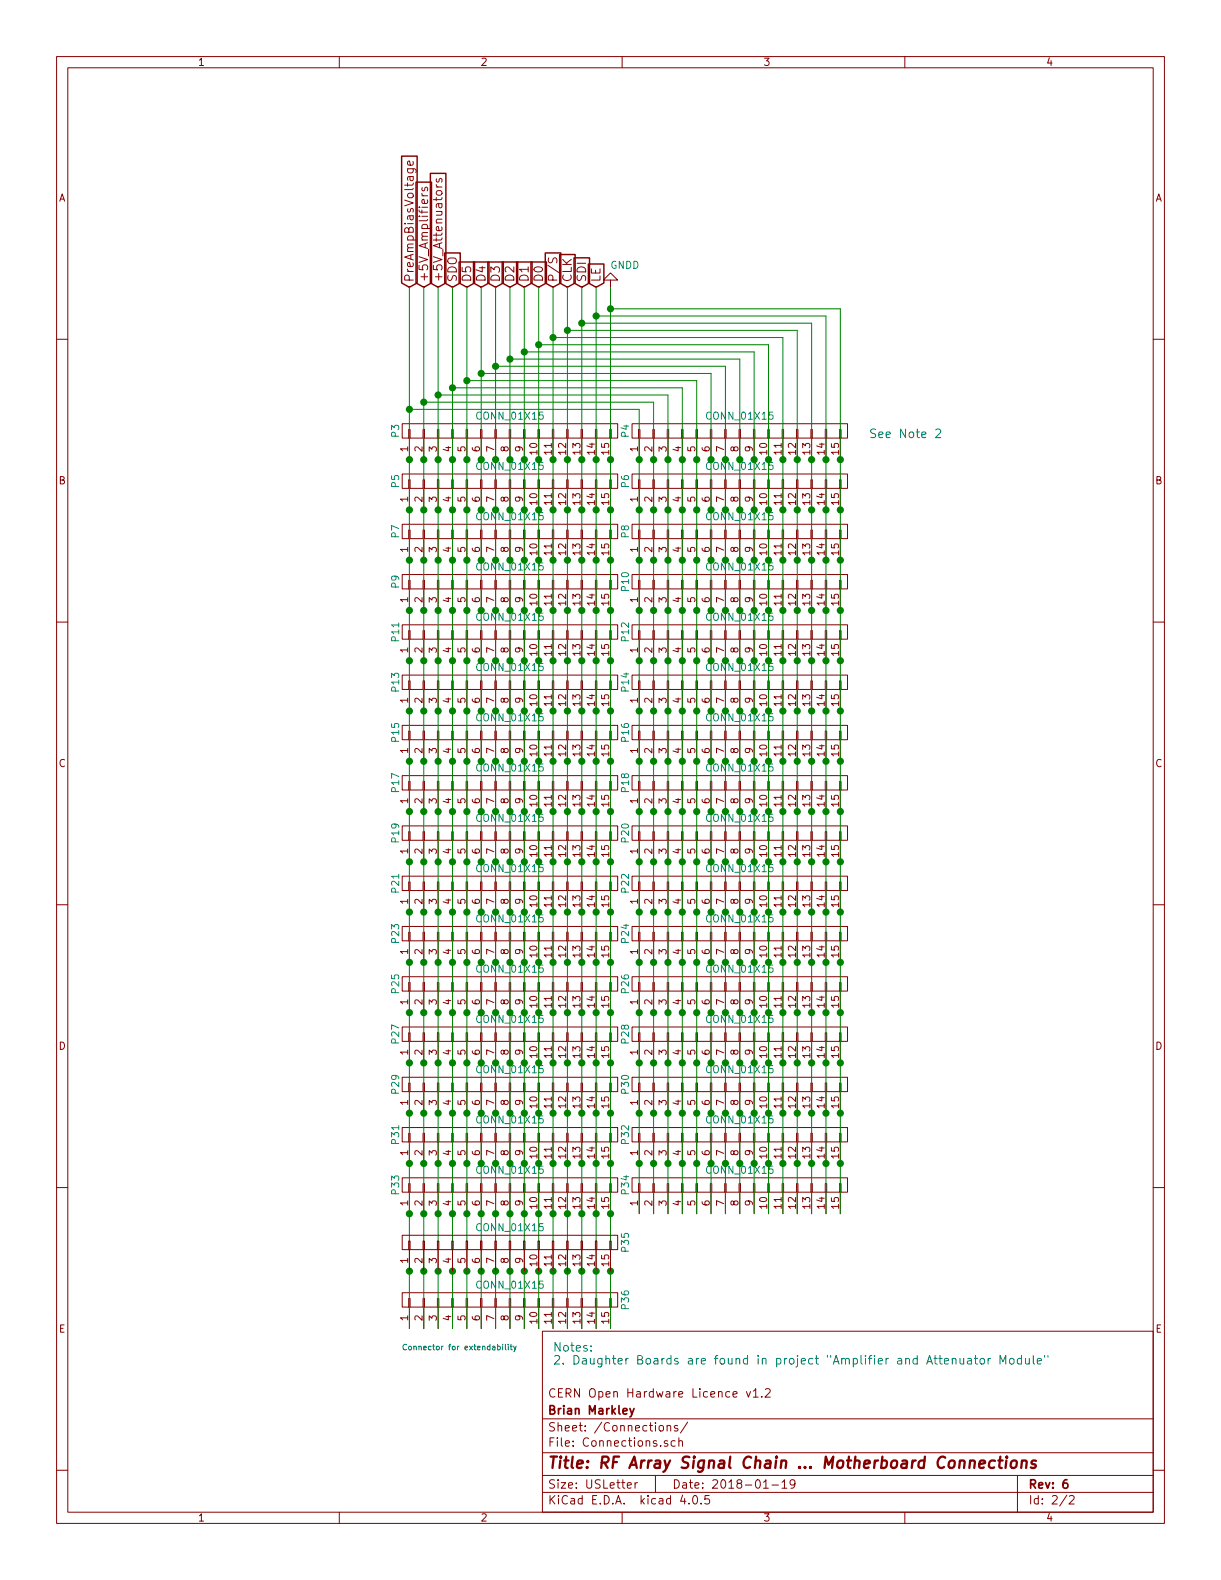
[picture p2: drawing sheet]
EESchema Schematic File Version 2
LIBS:MRI-RF-Amplifier-rescue
LIBS:power
LIBS:device
LIBS:transistors
LIBS:conn
LIBS:linear
LIBS:regul
LIBS:74xx
LIBS:cmos4000
LIBS:adc-dac
LIBS:memory
LIBS:xilinx
LIBS:microcontrollers
LIBS:dsp
LIBS:microchip
LIBS:analog_switches
LIBS:motorola
LIBS:texas
LIBS:intel
LIBS:audio
LIBS:interface
LIBS:digital-audio
LIBS:philips
LIBS:display
LIBS:cypress
LIBS:siliconi
LIBS:opto
LIBS:atmel
LIBS:contrib
LIBS:valves
LIBS:maatcc0005
LIBS:sn74hc590a
LIBS:sn74ahc1g04
LIBS:hfbr-0500etz
LIBS:1x6dip
LIBS:rf3376
LIBS:3008w8sxx56n40x
LIBS:4wwv-08-006
LIBS:sp3002
LIBS:s_110_a1000g
LIBS:xemrd100m
LIBS:sky12347-362lf
LIBS:de15-male
LIBS:5749768_DSUB_15
LIBS:21wa4_pcm99a10
LIBS:fm36w4
LIBS:3x5header
LIBS:MRI-RF-Amplifier-cache
EELAYER 25 0
EELAYER END
$Descr USLetter 8500 11000 portrait
encoding utf-8
Sheet 2 2
Title "RF Array Signal Chain ... Motherboard Connections"
Date "2018-01-19"
Rev "6"
Comp "Brian Markley"
Comment1 "CERN Open Hardware Licence v1.2"
Comment2 ""
Comment3 ""
Comment4 ""
$EndDescr
Text GLabel 2950 2000 1    60   Input ~ 0
+5V_Amplifiers
Text GLabel 3050 2000 1    60   Input ~ 0
+5V_Attenuators
Text GLabel 3850 2000 1    60   Input ~ 0
P/S
Text GLabel 3950 2000 1    60   Input ~ 0
CLK
Text GLabel 4050 2000 1    60   Input ~ 0
SDI
Text GLabel 4150 2000 1    60   Input ~ 0
LE
Text GLabel 3150 2000 1    60   Input ~ 0
SDO
Text GLabel 3750 2000 1    60   Input ~ 0
D0
Text GLabel 3650 2000 1    60   Input ~ 0
D1
Text GLabel 3550 2000 1    60   Input ~ 0
D2
Text GLabel 3450 2000 1    60   Input ~ 0
D3
Text GLabel 3350 2000 1    60   Input ~ 0
D4
Text GLabel 3250 2000 1    60   Input ~ 0
D5
$Comp
L GNDD #PWR016
U 1 1
P 4250 2000
F 0 "#PWR016" H 4250 1750 50  0001 C CNN
F 1 "GNDD" H 4350 1850 50  0000 C CNN
F 2 "" H 4250 2000 50  0000 C CNN
F 3 "" H 4250 2000 50  0000 C CNN
	1    4250 2000
	1    0    0    1   
$EndComp
$Comp
L CONN_01X15 P31
U 1 1
P 3550 7900
F 0 "P31" H 3550 8700 50  0000 C CNN
F 1 "CONN_01X15" V 3650 7900 50  0000 C CNN
F 2 "Pin_Headers:Pin_Header_Straight_1x15_Pitch2.54mm" H 3550 7900 50  0001 C CNN
F 3 "" H 3550 7900 50  0000 C CNN
	1    3550 7900
	0    -1   -1   0   
$EndComp
$Comp
L CONN_01X15 P29
U 1 1
P 3550 7550
F 0 "P29" H 3550 8350 50  0000 C CNN
F 1 "CONN_01X15" V 3650 7550 50  0000 C CNN
F 2 "Pin_Headers:Pin_Header_Straight_1x15_Pitch2.54mm" H 3550 7550 50  0001 C CNN
F 3 "" H 3550 7550 50  0000 C CNN
	1    3550 7550
	0    -1   -1   0   
$EndComp
$Comp
L CONN_01X15 P27
U 1 1
P 3550 7200
F 0 "P27" H 3550 8000 50  0000 C CNN
F 1 "CONN_01X15" V 3650 7200 50  0000 C CNN
F 2 "Pin_Headers:Pin_Header_Straight_1x15_Pitch2.54mm" H 3550 7200 50  0001 C CNN
F 3 "" H 3550 7200 50  0000 C CNN
	1    3550 7200
	0    -1   -1   0   
$EndComp
$Comp
L CONN_01X15 P25
U 1 1
P 3550 6850
F 0 "P25" H 3550 7650 50  0000 C CNN
F 1 "CONN_01X15" V 3650 6850 50  0000 C CNN
F 2 "Pin_Headers:Pin_Header_Straight_1x15_Pitch2.54mm" H 3550 6850 50  0001 C CNN
F 3 "" H 3550 6850 50  0000 C CNN
	1    3550 6850
	0    -1   -1   0   
$EndComp
$Comp
L CONN_01X15 P23
U 1 1
P 3550 6500
F 0 "P23" H 3550 7300 50  0000 C CNN
F 1 "CONN_01X15" V 3650 6500 50  0000 C CNN
F 2 "Pin_Headers:Pin_Header_Straight_1x15_Pitch2.54mm" H 3550 6500 50  0001 C CNN
F 3 "" H 3550 6500 50  0000 C CNN
	1    3550 6500
	0    -1   -1   0   
$EndComp
$Comp
L CONN_01X15 P21
U 1 1
P 3550 6150
F 0 "P21" H 3550 6950 50  0000 C CNN
F 1 "CONN_01X15" V 3650 6150 50  0000 C CNN
F 2 "Pin_Headers:Pin_Header_Straight_1x15_Pitch2.54mm" H 3550 6150 50  0001 C CNN
F 3 "" H 3550 6150 50  0000 C CNN
	1    3550 6150
	0    -1   -1   0   
$EndComp
$Comp
L CONN_01X15 P19
U 1 1
P 3550 5800
F 0 "P19" H 3550 6600 50  0000 C CNN
F 1 "CONN_01X15" V 3650 5800 50  0000 C CNN
F 2 "Pin_Headers:Pin_Header_Straight_1x15_Pitch2.54mm" H 3550 5800 50  0001 C CNN
F 3 "" H 3550 5800 50  0000 C CNN
	1    3550 5800
	0    -1   -1   0   
$EndComp
$Comp
L CONN_01X15 P17
U 1 1
P 3550 5450
F 0 "P17" H 3550 6250 50  0000 C CNN
F 1 "CONN_01X15" V 3650 5450 50  0000 C CNN
F 2 "Pin_Headers:Pin_Header_Straight_1x15_Pitch2.54mm" H 3550 5450 50  0001 C CNN
F 3 "" H 3550 5450 50  0000 C CNN
	1    3550 5450
	0    -1   -1   0   
$EndComp
$Comp
L CONN_01X15 P15
U 1 1
P 3550 5100
F 0 "P15" H 3550 5900 50  0000 C CNN
F 1 "CONN_01X15" V 3650 5100 50  0000 C CNN
F 2 "Pin_Headers:Pin_Header_Straight_1x15_Pitch2.54mm" H 3550 5100 50  0001 C CNN
F 3 "" H 3550 5100 50  0000 C CNN
	1    3550 5100
	0    -1   -1   0   
$EndComp
$Comp
L CONN_01X15 P13
U 1 1
P 3550 4750
F 0 "P13" H 3550 5550 50  0000 C CNN
F 1 "CONN_01X15" V 3650 4750 50  0000 C CNN
F 2 "Pin_Headers:Pin_Header_Straight_1x15_Pitch2.54mm" H 3550 4750 50  0001 C CNN
F 3 "" H 3550 4750 50  0000 C CNN
	1    3550 4750
	0    -1   -1   0   
$EndComp
$Comp
L CONN_01X15 P11
U 1 1
P 3550 4400
F 0 "P11" H 3550 5200 50  0000 C CNN
F 1 "CONN_01X15" V 3650 4400 50  0000 C CNN
F 2 "Pin_Headers:Pin_Header_Straight_1x15_Pitch2.54mm" H 3550 4400 50  0001 C CNN
F 3 "" H 3550 4400 50  0000 C CNN
	1    3550 4400
	0    -1   -1   0   
$EndComp
$Comp
L CONN_01X15 P9
U 1 1
P 3550 4050
F 0 "P9" H 3550 4850 50  0000 C CNN
F 1 "CONN_01X15" V 3650 4050 50  0000 C CNN
F 2 "Pin_Headers:Pin_Header_Straight_1x15_Pitch2.54mm" H 3550 4050 50  0001 C CNN
F 3 "" H 3550 4050 50  0000 C CNN
	1    3550 4050
	0    -1   -1   0   
$EndComp
$Comp
L CONN_01X15 P7
U 1 1
P 3550 3700
F 0 "P7" H 3550 4500 50  0000 C CNN
F 1 "CONN_01X15" V 3650 3700 50  0000 C CNN
F 2 "Pin_Headers:Pin_Header_Straight_1x15_Pitch2.54mm" H 3550 3700 50  0001 C CNN
F 3 "" H 3550 3700 50  0000 C CNN
	1    3550 3700
	0    -1   -1   0   
$EndComp
$Comp
L CONN_01X15 P5
U 1 1
P 3550 3350
F 0 "P5" H 3550 4150 50  0000 C CNN
F 1 "CONN_01X15" V 3650 3350 50  0000 C CNN
F 2 "Pin_Headers:Pin_Header_Straight_1x15_Pitch2.54mm" H 3550 3350 50  0001 C CNN
F 3 "" H 3550 3350 50  0000 C CNN
	1    3550 3350
	0    -1   -1   0   
$EndComp
$Comp
L CONN_01X15 P3
U 1 1
P 3550 3000
F 0 "P3" H 3550 3800 50  0000 C CNN
F 1 "CONN_01X15" V 3650 3000 50  0000 C CNN
F 2 "Pin_Headers:Pin_Header_Straight_1x15_Pitch2.54mm" H 3550 3000 50  0001 C CNN
F 3 "" H 3550 3000 50  0000 C CNN
	1    3550 3000
	0    -1   -1   0   
$EndComp
$Comp
L CONN_01X15 P32
U 1 1
P 5150 7900
F 0 "P32" H 5150 8700 50  0000 C CNN
F 1 "CONN_01X15" V 5250 7900 50  0000 C CNN
F 2 "Pin_Headers:Pin_Header_Straight_1x15_Pitch2.54mm" H 5150 7900 50  0001 C CNN
F 3 "" H 5150 7900 50  0000 C CNN
	1    5150 7900
	0    -1   -1   0   
$EndComp
$Comp
L CONN_01X15 P30
U 1 1
P 5150 7550
F 0 "P30" H 5150 8350 50  0000 C CNN
F 1 "CONN_01X15" V 5250 7550 50  0000 C CNN
F 2 "Pin_Headers:Pin_Header_Straight_1x15_Pitch2.54mm" H 5150 7550 50  0001 C CNN
F 3 "" H 5150 7550 50  0000 C CNN
	1    5150 7550
	0    -1   -1   0   
$EndComp
$Comp
L CONN_01X15 P28
U 1 1
P 5150 7200
F 0 "P28" H 5150 8000 50  0000 C CNN
F 1 "CONN_01X15" V 5250 7200 50  0000 C CNN
F 2 "Pin_Headers:Pin_Header_Straight_1x15_Pitch2.54mm" H 5150 7200 50  0001 C CNN
F 3 "" H 5150 7200 50  0000 C CNN
	1    5150 7200
	0    -1   -1   0   
$EndComp
$Comp
L CONN_01X15 P26
U 1 1
P 5150 6850
F 0 "P26" H 5150 7650 50  0000 C CNN
F 1 "CONN_01X15" V 5250 6850 50  0000 C CNN
F 2 "Pin_Headers:Pin_Header_Straight_1x15_Pitch2.54mm" H 5150 6850 50  0001 C CNN
F 3 "" H 5150 6850 50  0000 C CNN
	1    5150 6850
	0    -1   -1   0   
$EndComp
$Comp
L CONN_01X15 P24
U 1 1
P 5150 6500
F 0 "P24" H 5150 7300 50  0000 C CNN
F 1 "CONN_01X15" V 5250 6500 50  0000 C CNN
F 2 "Pin_Headers:Pin_Header_Straight_1x15_Pitch2.54mm" H 5150 6500 50  0001 C CNN
F 3 "" H 5150 6500 50  0000 C CNN
	1    5150 6500
	0    -1   -1   0   
$EndComp
$Comp
L CONN_01X15 P22
U 1 1
P 5150 6150
F 0 "P22" H 5150 6950 50  0000 C CNN
F 1 "CONN_01X15" V 5250 6150 50  0000 C CNN
F 2 "Pin_Headers:Pin_Header_Straight_1x15_Pitch2.54mm" H 5150 6150 50  0001 C CNN
F 3 "" H 5150 6150 50  0000 C CNN
	1    5150 6150
	0    -1   -1   0   
$EndComp
$Comp
L CONN_01X15 P20
U 1 1
P 5150 5800
F 0 "P20" H 5150 6600 50  0000 C CNN
F 1 "CONN_01X15" V 5250 5800 50  0000 C CNN
F 2 "Pin_Headers:Pin_Header_Straight_1x15_Pitch2.54mm" H 5150 5800 50  0001 C CNN
F 3 "" H 5150 5800 50  0000 C CNN
	1    5150 5800
	0    -1   -1   0   
$EndComp
$Comp
L CONN_01X15 P18
U 1 1
P 5150 5450
F 0 "P18" H 5150 6250 50  0000 C CNN
F 1 "CONN_01X15" V 5250 5450 50  0000 C CNN
F 2 "Pin_Headers:Pin_Header_Straight_1x15_Pitch2.54mm" H 5150 5450 50  0001 C CNN
F 3 "" H 5150 5450 50  0000 C CNN
	1    5150 5450
	0    -1   -1   0   
$EndComp
$Comp
L CONN_01X15 P16
U 1 1
P 5150 5100
F 0 "P16" H 5150 5900 50  0000 C CNN
F 1 "CONN_01X15" V 5250 5100 50  0000 C CNN
F 2 "Pin_Headers:Pin_Header_Straight_1x15_Pitch2.54mm" H 5150 5100 50  0001 C CNN
F 3 "" H 5150 5100 50  0000 C CNN
	1    5150 5100
	0    -1   -1   0   
$EndComp
$Comp
L CONN_01X15 P14
U 1 1
P 5150 4750
F 0 "P14" H 5150 5550 50  0000 C CNN
F 1 "CONN_01X15" V 5250 4750 50  0000 C CNN
F 2 "Pin_Headers:Pin_Header_Straight_1x15_Pitch2.54mm" H 5150 4750 50  0001 C CNN
F 3 "" H 5150 4750 50  0000 C CNN
	1    5150 4750
	0    -1   -1   0   
$EndComp
$Comp
L CONN_01X15 P12
U 1 1
P 5150 4400
F 0 "P12" H 5150 5200 50  0000 C CNN
F 1 "CONN_01X15" V 5250 4400 50  0000 C CNN
F 2 "Pin_Headers:Pin_Header_Straight_1x15_Pitch2.54mm" H 5150 4400 50  0001 C CNN
F 3 "" H 5150 4400 50  0000 C CNN
	1    5150 4400
	0    -1   -1   0   
$EndComp
$Comp
L CONN_01X15 P10
U 1 1
P 5150 4050
F 0 "P10" H 5150 4850 50  0000 C CNN
F 1 "CONN_01X15" V 5250 4050 50  0000 C CNN
F 2 "Pin_Headers:Pin_Header_Straight_1x15_Pitch2.54mm" H 5150 4050 50  0001 C CNN
F 3 "" H 5150 4050 50  0000 C CNN
	1    5150 4050
	0    -1   -1   0   
$EndComp
$Comp
L CONN_01X15 P8
U 1 1
P 5150 3700
F 0 "P8" H 5150 4500 50  0000 C CNN
F 1 "CONN_01X15" V 5250 3700 50  0000 C CNN
F 2 "Pin_Headers:Pin_Header_Straight_1x15_Pitch2.54mm" H 5150 3700 50  0001 C CNN
F 3 "" H 5150 3700 50  0000 C CNN
	1    5150 3700
	0    -1   -1   0   
$EndComp
$Comp
L CONN_01X15 P6
U 1 1
P 5150 3350
F 0 "P6" H 5150 4150 50  0000 C CNN
F 1 "CONN_01X15" V 5250 3350 50  0000 C CNN
F 2 "Pin_Headers:Pin_Header_Straight_1x15_Pitch2.54mm" H 5150 3350 50  0001 C CNN
F 3 "" H 5150 3350 50  0000 C CNN
	1    5150 3350
	0    -1   -1   0   
$EndComp
$Comp
L CONN_01X15 P4
U 1 1
P 5150 3000
F 0 "P4" H 5150 3800 50  0000 C CNN
F 1 "CONN_01X15" V 5250 3000 50  0000 C CNN
F 2 "Pin_Headers:Pin_Header_Straight_1x15_Pitch2.54mm" H 5150 3000 50  0001 C CNN
F 3 "" H 5150 3000 50  0000 C CNN
	1    5150 3000
	0    -1   -1   0   
$EndComp
Text GLabel 2850 2000 1    60   Input ~ 0
PreAmpBiasVoltage
$Comp
L CONN_01X15 P36
U 1 1
P 3550 9050
F 0 "P36" H 3550 8250 50  0000 C CNN
F 1 "CONN_01X15" V 3650 9050 50  0000 C CNN
F 2 "User:Molex_kk4455_Edge_01x15" H 3550 9050 50  0001 C CNN
F 3 "" H 3550 9050 50  0000 C CNN
	1    3550 9050
	0    -1   -1   0   
$EndComp
Text Notes 3600 9400 2    39   ~ 0
Connector for extendability
$Comp
L CONN_01X15 P33
U 1 1
P 3550 8250
F 0 "P33" H 3550 9050 50  0000 C CNN
F 1 "CONN_01X15" V 3650 8250 50  0000 C CNN
F 2 "Pin_Headers:Pin_Header_Straight_1x15_Pitch2.54mm" H 3550 8250 50  0001 C CNN
F 3 "" H 3550 8250 50  0000 C CNN
	1    3550 8250
	0    -1   -1   0   
$EndComp
$Comp
L CONN_01X15 P34
U 1 1
P 5150 8250
F 0 "P34" H 5150 9050 50  0000 C CNN
F 1 "CONN_01X15" V 5250 8250 50  0000 C CNN
F 2 "Pin_Headers:Pin_Header_Straight_1x15_Pitch2.54mm" H 5150 8250 50  0001 C CNN
F 3 "" H 5150 8250 50  0000 C CNN
	1    5150 8250
	0    -1   -1   0   
$EndComp
Wire Wire Line
	3150 2000 3150 9250
Wire Wire Line
	3250 2000 3250 9250
Wire Wire Line
	3350 2000 3350 9250
Wire Wire Line
	3450 2000 3450 9250
Wire Wire Line
	3550 2000 3550 9250
Wire Wire Line
	3650 2000 3650 9250
Wire Wire Line
	3750 2000 3750 9250
Wire Wire Line
	3850 2000 3850 9250
Wire Wire Line
	3950 2000 3950 9250
Wire Wire Line
	4050 2000 4050 9250
Wire Wire Line
	4150 2000 4150 9250
Wire Wire Line
	4250 2000 4250 9250
Connection ~ 2850 3550
Connection ~ 2950 3550
Connection ~ 3050 3550
Connection ~ 3150 3550
Connection ~ 3250 3550
Connection ~ 3350 3550
Connection ~ 3450 3550
Connection ~ 3550 3550
Connection ~ 3650 3550
Connection ~ 3750 3550
Connection ~ 3850 3550
Connection ~ 3950 3550
Connection ~ 4050 3550
Connection ~ 4150 3550
Connection ~ 4250 3550
Connection ~ 2850 3900
Connection ~ 2950 3900
Connection ~ 3050 3900
Connection ~ 3150 3900
Connection ~ 3250 3900
Connection ~ 3350 3900
Connection ~ 3450 3900
Connection ~ 3550 3900
Connection ~ 3650 3900
Connection ~ 3750 3900
Connection ~ 3850 3900
Connection ~ 3950 3900
Connection ~ 4050 3900
Connection ~ 4150 3900
Connection ~ 4250 3900
Connection ~ 2850 8100
Connection ~ 2950 8100
Connection ~ 3050 8100
Connection ~ 3150 8100
Connection ~ 3250 8100
Connection ~ 3350 8100
Connection ~ 3450 8100
Connection ~ 3550 8100
Connection ~ 3650 8100
Connection ~ 3750 8100
Connection ~ 3850 8100
Connection ~ 3950 8100
Connection ~ 4050 8100
Connection ~ 4150 8100
Connection ~ 4250 8100
Connection ~ 2850 4250
Connection ~ 2950 4250
Connection ~ 3050 4250
Connection ~ 3150 4250
Connection ~ 3250 4250
Connection ~ 3350 4250
Connection ~ 3450 4250
Connection ~ 3550 4250
Connection ~ 3650 4250
Connection ~ 3750 4250
Connection ~ 3850 4250
Connection ~ 3950 4250
Connection ~ 4050 4250
Connection ~ 4150 4250
Connection ~ 4250 4250
Connection ~ 2850 4600
Connection ~ 2950 4600
Connection ~ 3050 4600
Connection ~ 3150 4600
Connection ~ 3250 4600
Connection ~ 3350 4600
Connection ~ 3450 4600
Connection ~ 3550 4600
Connection ~ 3650 4600
Connection ~ 3750 4600
Connection ~ 3850 4600
Connection ~ 3950 4600
Connection ~ 4050 4600
Connection ~ 4150 4600
Connection ~ 4250 4600
Connection ~ 2850 4950
Connection ~ 2950 4950
Connection ~ 3050 4950
Connection ~ 3150 4950
Connection ~ 3250 4950
Connection ~ 3350 4950
Connection ~ 3450 4950
Connection ~ 3550 4950
Connection ~ 3650 4950
Connection ~ 3750 4950
Connection ~ 3850 4950
Connection ~ 3950 4950
Connection ~ 4050 4950
Connection ~ 4150 4950
Connection ~ 4250 4950
Connection ~ 2850 5300
Connection ~ 2950 5300
Connection ~ 3050 5300
Connection ~ 3150 5300
Connection ~ 3250 5300
Connection ~ 3350 5300
Connection ~ 3450 5300
Connection ~ 3550 5300
Connection ~ 3650 5300
Connection ~ 3750 5300
Connection ~ 3850 5300
Connection ~ 3950 5300
Connection ~ 4050 5300
Connection ~ 4150 5300
Connection ~ 4250 5300
Connection ~ 2850 5650
Connection ~ 2950 5650
Connection ~ 3050 5650
Connection ~ 3150 5650
Connection ~ 3250 5650
Connection ~ 3350 5650
Connection ~ 3450 5650
Connection ~ 3550 5650
Connection ~ 3650 5650
Connection ~ 3750 5650
Connection ~ 3850 5650
Connection ~ 3950 5650
Connection ~ 4050 5650
Connection ~ 4150 5650
Connection ~ 4250 5650
Connection ~ 2850 6000
Connection ~ 2950 6000
Connection ~ 3050 6000
Connection ~ 3150 6000
Connection ~ 3250 6000
Connection ~ 3350 6000
Connection ~ 3450 6000
Connection ~ 3550 6000
Connection ~ 3650 6000
Connection ~ 3750 6000
Connection ~ 3850 6000
Connection ~ 3950 6000
Connection ~ 4050 6000
Connection ~ 4150 6000
Connection ~ 4250 6000
Connection ~ 2850 6350
Connection ~ 2950 6350
Connection ~ 3050 6350
Connection ~ 3150 6350
Connection ~ 3250 6350
Connection ~ 3350 6350
Connection ~ 3450 6350
Connection ~ 3550 6350
Connection ~ 3650 6350
Connection ~ 3750 6350
Connection ~ 3850 6350
Connection ~ 3950 6350
Connection ~ 4050 6350
Connection ~ 4150 6350
Connection ~ 4250 6350
Connection ~ 2850 6700
Connection ~ 2950 6700
Connection ~ 3050 6700
Connection ~ 3150 6700
Connection ~ 3250 6700
Connection ~ 3350 6700
Connection ~ 3450 6700
Connection ~ 3550 6700
Connection ~ 3650 6700
Connection ~ 3750 6700
Connection ~ 3850 6700
Connection ~ 3950 6700
Connection ~ 4050 6700
Connection ~ 4150 6700
Connection ~ 4250 6700
Connection ~ 2850 7050
Connection ~ 2950 7050
Connection ~ 3050 7050
Connection ~ 3150 7050
Connection ~ 3250 7050
Connection ~ 3350 7050
Connection ~ 3450 7050
Connection ~ 3550 7050
Connection ~ 3650 7050
Connection ~ 3750 7050
Connection ~ 3850 7050
Connection ~ 3950 7050
Connection ~ 4050 7050
Connection ~ 4150 7050
Connection ~ 4250 7050
Connection ~ 2850 7400
Connection ~ 2950 7400
Connection ~ 3050 7400
Connection ~ 3150 7400
Connection ~ 3250 7400
Connection ~ 3350 7400
Connection ~ 3450 7400
Connection ~ 3550 7400
Connection ~ 3650 7400
Connection ~ 3750 7400
Connection ~ 3850 7400
Connection ~ 3950 7400
Connection ~ 4050 7400
Connection ~ 4150 7400
Connection ~ 4250 7400
Connection ~ 4250 8450
Connection ~ 4150 8450
Connection ~ 4050 8450
Connection ~ 3950 8450
Connection ~ 3850 8450
Connection ~ 3750 8450
Connection ~ 3650 8450
Connection ~ 3550 8450
Connection ~ 3450 8450
Connection ~ 3350 8450
Connection ~ 3250 8450
Connection ~ 3150 8450
Connection ~ 3050 8450
Connection ~ 2950 8450
Connection ~ 2850 8450
Wire Wire Line
	5850 2150 5850 8450
Connection ~ 4450 3550
Connection ~ 4550 3550
Connection ~ 4650 3550
Connection ~ 4750 3550
Connection ~ 4850 3550
Connection ~ 4950 3550
Connection ~ 5050 3550
Connection ~ 5150 3550
Connection ~ 5250 3550
Connection ~ 5350 3550
Connection ~ 5450 3550
Connection ~ 5550 3550
Connection ~ 5650 3550
Connection ~ 5750 3550
Connection ~ 5850 3550
Connection ~ 4450 3900
Connection ~ 4550 3900
Connection ~ 4650 3900
Connection ~ 4750 3900
Connection ~ 4850 3900
Connection ~ 4950 3900
Connection ~ 5050 3900
Connection ~ 5150 3900
Connection ~ 5250 3900
Connection ~ 5350 3900
Connection ~ 5450 3900
Connection ~ 5550 3900
Connection ~ 5650 3900
Connection ~ 5750 3900
Connection ~ 5850 3900
Connection ~ 4550 8100
Connection ~ 4650 8100
Connection ~ 4750 8100
Connection ~ 4850 8100
Connection ~ 4950 8100
Connection ~ 5050 8100
Connection ~ 5150 8100
Connection ~ 5250 8100
Connection ~ 5350 8100
Connection ~ 5450 8100
Connection ~ 5550 8100
Connection ~ 5650 8100
Connection ~ 5750 8100
Connection ~ 5850 8100
Connection ~ 4450 4250
Connection ~ 4550 4250
Connection ~ 4650 4250
Connection ~ 4750 4250
Connection ~ 4850 4250
Connection ~ 4950 4250
Connection ~ 5050 4250
Connection ~ 5150 4250
Connection ~ 5250 4250
Connection ~ 5350 4250
Connection ~ 5450 4250
Connection ~ 5550 4250
Connection ~ 5650 4250
Connection ~ 5750 4250
Connection ~ 5850 4250
Connection ~ 4450 4600
Connection ~ 4550 4600
Connection ~ 4650 4600
Connection ~ 4750 4600
Connection ~ 4850 4600
Connection ~ 4950 4600
Connection ~ 5050 4600
Connection ~ 5150 4600
Connection ~ 5250 4600
Connection ~ 5350 4600
Connection ~ 5450 4600
Connection ~ 5550 4600
Connection ~ 5650 4600
Connection ~ 5750 4600
Connection ~ 5850 4600
Connection ~ 4450 4950
Connection ~ 4550 4950
Connection ~ 4650 4950
Connection ~ 4750 4950
Connection ~ 4850 4950
Connection ~ 4950 4950
Connection ~ 5050 4950
Connection ~ 5150 4950
Connection ~ 5250 4950
Connection ~ 5350 4950
Connection ~ 5450 4950
Connection ~ 5550 4950
Connection ~ 5650 4950
Connection ~ 5750 4950
Connection ~ 5850 4950
Connection ~ 4450 5300
Connection ~ 4550 5300
Connection ~ 4650 5300
Connection ~ 4750 5300
Connection ~ 4850 5300
Connection ~ 4950 5300
Connection ~ 5050 5300
Connection ~ 5150 5300
Connection ~ 5250 5300
Connection ~ 5350 5300
Connection ~ 5450 5300
Connection ~ 5550 5300
Connection ~ 5650 5300
Connection ~ 5750 5300
Connection ~ 5850 5300
Connection ~ 4450 5650
Connection ~ 4550 5650
Connection ~ 4650 5650
Connection ~ 4750 5650
Connection ~ 4850 5650
Connection ~ 4950 5650
Connection ~ 5050 5650
Connection ~ 5150 5650
Connection ~ 5250 5650
Connection ~ 5350 5650
Connection ~ 5450 5650
Connection ~ 5550 5650
Connection ~ 5650 5650
Connection ~ 5750 5650
Connection ~ 5850 5650
Connection ~ 4450 6000
Connection ~ 4550 6000
Connection ~ 4650 6000
Connection ~ 4750 6000
Connection ~ 4850 6000
Connection ~ 4950 6000
Connection ~ 5050 6000
Connection ~ 5150 6000
Connection ~ 5250 6000
Connection ~ 5350 6000
Connection ~ 5450 6000
Connection ~ 5550 6000
Connection ~ 5650 6000
Connection ~ 5750 6000
Connection ~ 5850 6000
Connection ~ 4450 6350
Connection ~ 4550 6350
Connection ~ 4650 6350
Connection ~ 4750 6350
Connection ~ 4850 6350
Connection ~ 4950 6350
Connection ~ 5050 6350
Connection ~ 5150 6350
Connection ~ 5250 6350
Connection ~ 5350 6350
Connection ~ 5450 6350
Connection ~ 5550 6350
Connection ~ 5650 6350
Connection ~ 5750 6350
Connection ~ 5850 6350
Connection ~ 4450 6700
Connection ~ 4550 6700
Connection ~ 4650 6700
Connection ~ 4750 6700
Connection ~ 4850 6700
Connection ~ 4950 6700
Connection ~ 5050 6700
Connection ~ 5150 6700
Connection ~ 5250 6700
Connection ~ 5350 6700
Connection ~ 5450 6700
Connection ~ 5550 6700
Connection ~ 5650 6700
Connection ~ 5750 6700
Connection ~ 5850 6700
Connection ~ 4450 7050
Connection ~ 4550 7050
Connection ~ 4650 7050
Connection ~ 4750 7050
Connection ~ 4850 7050
Connection ~ 4950 7050
Connection ~ 5050 7050
Connection ~ 5150 7050
Connection ~ 5250 7050
Connection ~ 5350 7050
Connection ~ 5450 7050
Connection ~ 5550 7050
Connection ~ 5650 7050
Connection ~ 5750 7050
Connection ~ 5850 7050
Connection ~ 4450 7400
Connection ~ 4550 7400
Connection ~ 4650 7400
Connection ~ 4750 7400
Connection ~ 4850 7400
Connection ~ 4950 7400
Connection ~ 5050 7400
Connection ~ 5150 7400
Connection ~ 5250 7400
Connection ~ 5350 7400
Connection ~ 5450 7400
Connection ~ 5550 7400
Connection ~ 5650 7400
Connection ~ 5750 7400
Connection ~ 5850 7400
Connection ~ 2850 3200
Connection ~ 2950 3200
Connection ~ 3050 3200
Connection ~ 3150 3200
Connection ~ 3250 3200
Connection ~ 3350 3200
Connection ~ 3450 3200
Connection ~ 3550 3200
Connection ~ 3650 3200
Connection ~ 3750 3200
Connection ~ 3850 3200
Connection ~ 3950 3200
Connection ~ 4050 3200
Connection ~ 4150 3200
Connection ~ 4250 3200
Wire Wire Line
	4450 2850 2850 2850
Connection ~ 2850 2850
Connection ~ 4450 3200
Wire Wire Line
	4550 2800 2950 2800
Connection ~ 2950 2800
Connection ~ 4550 3200
Wire Wire Line
	4650 2750 3050 2750
Connection ~ 3050 2750
Connection ~ 4650 3200
Wire Wire Line
	4750 2700 3150 2700
Connection ~ 3150 2700
Connection ~ 4750 3200
Wire Wire Line
	4850 2650 3250 2650
Connection ~ 3250 2650
Connection ~ 4850 3200
Wire Wire Line
	4950 2600 3350 2600
Connection ~ 3350 2600
Connection ~ 4950 3200
Wire Wire Line
	5050 2550 3450 2550
Connection ~ 3450 2550
Connection ~ 5050 3200
Wire Wire Line
	5150 2500 3550 2500
Connection ~ 3550 2500
Connection ~ 5150 3200
Wire Wire Line
	5250 2450 3650 2450
Connection ~ 3650 2450
Connection ~ 5250 3200
Wire Wire Line
	5350 2400 3750 2400
Connection ~ 3750 2400
Connection ~ 5350 3200
Wire Wire Line
	5450 2350 3850 2350
Connection ~ 3850 2350
Connection ~ 5450 3200
Wire Wire Line
	5550 2300 3950 2300
Connection ~ 3950 2300
Connection ~ 5550 3200
Connection ~ 4050 2250
Connection ~ 5750 3200
Wire Wire Line
	5850 2150 4250 2150
Connection ~ 4250 2150
Connection ~ 5850 3200
Wire Wire Line
	5650 2250 4050 2250
Connection ~ 5650 3200
Wire Wire Line
	4150 2200 5750 2200
Wire Wire Line
	5750 2200 5750 8450
Connection ~ 4150 2200
Wire Wire Line
	3050 2000 3050 9250
Wire Wire Line
	2950 2000 2950 9250
Wire Wire Line
	2850 2000 2850 9250
Connection ~ 4250 8850
Connection ~ 4150 8850
Connection ~ 4050 8850
Connection ~ 3950 8850
Connection ~ 3850 8850
Connection ~ 3750 8850
Connection ~ 3650 8850
Connection ~ 3550 8850
Connection ~ 3450 8850
Connection ~ 3350 8850
Connection ~ 3250 8850
Connection ~ 3150 8850
Connection ~ 3050 8850
Connection ~ 2950 8850
Connection ~ 2850 8850
Connection ~ 4450 8100
Wire Wire Line
	5350 2400 5350 8450
Wire Wire Line
	5250 2450 5250 8450
Wire Wire Line
	5450 2350 5450 8450
Wire Wire Line
	5550 2300 5550 8450
Wire Wire Line
	5650 2250 5650 8450
Wire Wire Line
	5150 2500 5150 8450
Wire Wire Line
	5050 2550 5050 8450
Wire Wire Line
	4950 2600 4950 8450
Wire Wire Line
	4850 2650 4850 8450
Wire Wire Line
	4650 2750 4650 8450
Wire Wire Line
	4750 2700 4750 8450
Wire Wire Line
	4550 2800 4550 8450
Wire Wire Line
	4450 2850 4450 8450
Connection ~ 5850 7750
Connection ~ 5750 7750
Connection ~ 5650 7750
Connection ~ 5550 7750
Connection ~ 5450 7750
Connection ~ 5350 7750
Connection ~ 5250 7750
Connection ~ 4450 7750
Connection ~ 4550 7750
Connection ~ 4650 7750
Connection ~ 4750 7750
Connection ~ 4850 7750
Connection ~ 4950 7750
Connection ~ 5050 7750
Connection ~ 5150 7750
Connection ~ 2850 7750
Connection ~ 2950 7750
Connection ~ 3050 7750
Connection ~ 3150 7750
Connection ~ 3250 7750
Connection ~ 3350 7750
Connection ~ 3450 7750
Connection ~ 3550 7750
Connection ~ 3650 7750
Connection ~ 3750 7750
Connection ~ 3850 7750
Connection ~ 3950 7750
Connection ~ 4050 7750
Connection ~ 4150 7750
Connection ~ 4250 7750
$Comp
L CONN_01X15 P35
U 1 1
P 3550 8650
F 0 "P35" H 3550 7850 50  0000 C CNN
F 1 "CONN_01X15" V 3650 8650 50  0000 C CNN
F 2 "User:Molex_kk4455_Edge_01x15" H 3550 8650 50  0001 C CNN
F 3 "" H 3550 8650 50  0000 C CNN
	1    3550 8650
	0    -1   -1   0   
$EndComp
Text Notes 3850 9500 0    60   ~ 0
Notes:\n2. Daughter Boards are found in project "Amplifier and Attenuator Module"
Text Notes 6050 3050 0    60   ~ 0
See Note 2
$EndSCHEMATC
